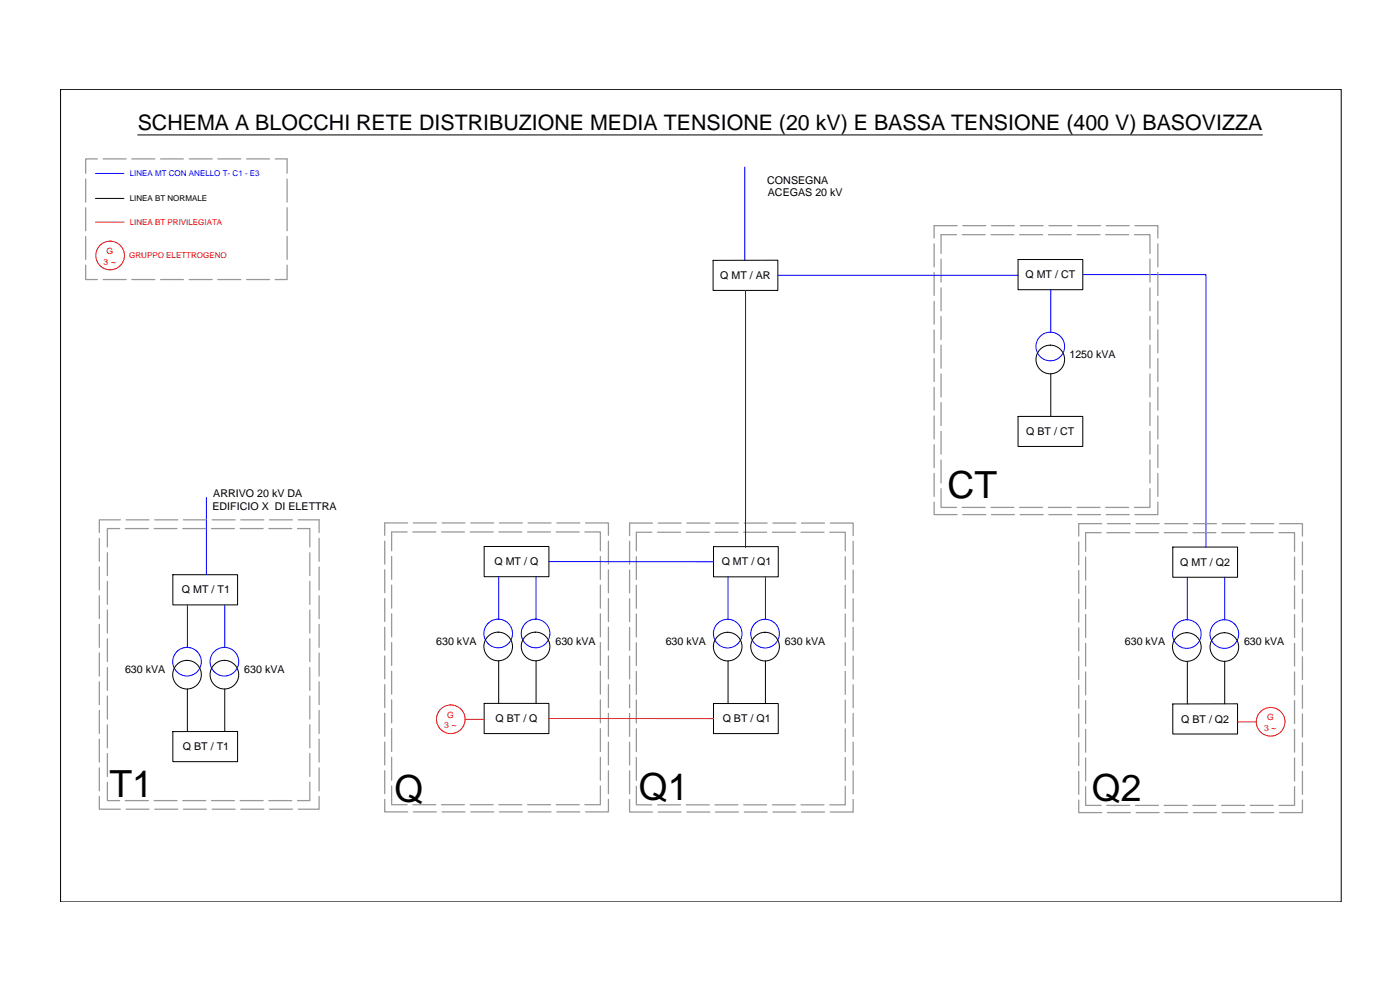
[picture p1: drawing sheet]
<svg xmlns="http://www.w3.org/2000/svg" width="420mm" height="297mm" viewBox="0 0 420 297" stroke-linecap="round" stroke-linejoin="round" font-family="sans-serif">
<!-- layer: Linea MT ANELLO T-C1-E3 -->
<g fill="none" stroke="#00f" stroke-width=".3">
<path d="M28.6 52h8.6M223.5 50.1v28M223.7 87.1v77.1M233.4 82.6h72.1M315.4 86.9v12.8M325 82.4h36.9v81.7M61.9 149.3v23.1M149.7 173v12.8M160.9 173v12.8M164.7 168.5h49.4M218.5 173.1v12.8M229.7 173.1v12.8"/>
<path d="M356.3 173.2v12.8M367.6 173.2v12.8M56.2 181.5v12.8M67.5 181.5v12.8"/>
<circle cx="315.2" cy="104" r="4.3"/>
<circle cx="56.1" cy="198.5" r="4.3"/>
<circle cx="67.3" cy="198.5" r="4.3"/>
<circle cx="149.5" cy="190.1" r="4.3"/>
<circle cx="160.7" cy="190.1" r="4.3"/>
<circle cx="218.4" cy="190.1" r="4.3"/>
<circle cx="229.6" cy="190.1" r="4.3"/>
<circle cx="356.2" cy="190.2" r="4.3"/>
<circle cx="367.4" cy="190.2" r="4.3"/>
</g>
<!-- layer: Linea BT norm -->
<g fill="none" stroke="#000" stroke-width=".3">
<path d="M28.6 59.5h8.6M315.4 112.2v12.7M149.7 198.3v12.7M160.9 198.3v12.7M218.5 198.3v12.8M229.7 198.3v12.8M356.3 198.4v12.8M367.6 198.4v12.8M56.2 206.7v12.8M67.5 206.7v12.8"/>
<circle cx="315.2" cy="107.9" r="4.3"/>
<circle cx="149.5" cy="194" r="4.3"/>
<circle cx="160.7" cy="194" r="4.3"/>
<circle cx="218.4" cy="194" r="4.3"/>
<circle cx="229.6" cy="194" r="4.3"/>
<circle cx="356.2" cy="194.1" r="4.3"/>
<circle cx="367.4" cy="194.1" r="4.3"/>
<circle cx="56.1" cy="202.4" r="4.3"/>
<circle cx="67.3" cy="202.4" r="4.3"/>
</g>
<!-- layer: edifici -->
<path d="M214 78.1h19.4v9h-19.4zM305.5 77.9h19.5v9h-19.5zM305.5 124.9h19.5v9.1h-19.5zM51.9 172.4h19.4v9.1h-19.4zM145.3 164h19.4v9h-19.4zM214.1 164h19.5v9.1h-19.5zM352 164.1h19.4v9.1h-19.4zM51.9 219.5h19.4v9h-19.4zM145.3 211h19.4v9.1h-19.4zM214.1 211.1h19.5v9h-19.5zM352 211.2h19.4v9h-19.4z" fill="none" stroke="#000" stroke-width=".3"/>
<!-- layer: CONFINI -->
<g fill="none" stroke="#989898" stroke-width=".38">
<path d="M25.7 53.7v6.9M29.2 47.7h-3.5v4.3M31 47.7h6.9M39.6 47.7h6.9M48.2 47.7h6.8M56.8 47.7h6.9M65.4 47.7h6.9M74 47.7h6.9M82.6 47.7h3.6v4.3M86.2 53.7v6.9M25.7 79.6v4.3h3.5M25.7 62.3v6.9"/>
<path d="M25.7 71v6.8M86.2 79.6v4.3h-3.6M86.2 62.3v6.9M86.2 71v6.8M280.3 73.2v6.9M282.4 77.7v6.9M287.1 70.4h-4.7v5.6M287.2 67.7h-6.9v3.7M288.8 70.4h6.9M288.9 67.7h6.9M297.4 70.4h6.9M297.6 67.7h6.8"/>
<path d="M306 70.4h6.9M306.2 67.7h6.9M314.6 70.4h6.9M314.8 67.7h6.9M323.2 70.4h6.9M323.4 67.7h6.9M331.8 70.4h6.9M332 67.7h6.9M340.5 70.4h4.6v5.6M340.6 67.7h6.9v3.7M345.1 77.7v6.9M347.5 73.2v6.9"/>
<path d="M31 83.9h6.9M39.6 83.9h6.9M48.2 83.9h6.8M56.8 83.9h6.9M65.4 83.9h6.9M74 83.9h6.9M280.3 81.8v6.9M280.3 90.4v6.9M280.3 99v6.9M282.4 86.4v6.8M282.4 95v6.9M345.1 86.4v6.8"/>
<path d="M345.1 95v6.9M347.5 81.8v6.9M347.5 90.4v6.9M347.5 99v6.9M280.3 107.6v6.9M280.3 116.2v6.9M282.4 103.6v6.9M282.4 112.2v6.9M345.1 103.6v6.9M345.1 112.2v6.9M347.5 107.6v6.9M347.5 116.2v6.9"/>
<path d="M280.3 124.8v6.9M280.3 133.4v6.9M282.4 120.8v6.9M282.4 129.4v6.9M282.4 138v6.9M345.1 120.8v6.9M345.1 129.4v6.9M345.1 138v6.9M347.5 124.8v6.9M347.5 133.4v6.9M35.9 158.6h-3.7v5.5M36.1 156h-6.3v3.8"/>
<path d="M37.6 158.6h6.9M37.9 156h6.8M46.2 158.6h6.9M46.5 156h6.9M54.8 158.6h6.9M55 156h6.9M63.5 158.6h6.8M63.7 156h6.8M72.1 158.6h6.9M72.3 156h6.9M80.7 158.6h6.9M80.9 156h6.9"/>
<path d="M89.3 158.6h3.7v5.5M89.5 156h6.3v3.8M122.2 159.6h-4.7v5.6M122.4 156.9h-6.9v3.7M123.9 159.6h6.9M124.1 156.9h6.9M132.5 159.6h6.9M132.7 156.9h6.8M141.1 159.6h6.9M141.3 156.9h6.9M149.7 159.6h6.9M149.9 156.9h6.9"/>
<path d="M158.3 159.6h6.9M158.5 156.9h6.9M166.9 159.6h6.9M167.1 156.9h6.9M175.5 159.6h4.7v5.6M175.7 156.9h6.9v3.7M195.6 159.7h-4.6v5.6M195.8 156.9h-6.9v3.8M197.4 159.7h6.8M197.5 156.9h6.9M206 159.7h6.9M206.1 156.9h6.9"/>
<path d="M214.6 159.7h6.9M214.7 156.9h6.9M223.2 159.7h6.9M223.4 156.9h6.8M231.8 159.7h6.9M232 156.9h6.9M240.4 159.7h6.9M240.6 156.9h6.9M249 159.7h4.7v5.6M249.2 156.9h6.8v3.8M280.3 150.6v3.8h6.9M280.3 142v6.9"/>
<path d="M282.4 146.6v5.6h4.7M288.8 152.2h6.9M288.9 154.4h6.9M297.4 152.2h6.9M297.6 154.4h6.8M306 152.2h6.9M306.2 154.4h6.9M314.6 152.2h6.9M314.8 154.4h6.9M323.2 152.2h6.9M323.4 154.4h6.9M330.5 159.8h-4.7v5.7"/>
<path d="M330.6 157.1h-6.9v3.7M331.8 152.2h6.9M332 154.4h6.9M332.2 159.8h6.9M332.3 157.1h6.9M340.8 159.8h6.9M341 157.1h6.9M345.1 146.6v5.6h-4.6M347.5 150.6v3.8h-6.9M347.5 142v6.9M349.4 159.8h6.9M349.6 157.1h6.9"/>
<path d="M358 159.8h6.9M358.2 157.1h6.9M366.6 159.8h6.9M366.8 157.1h6.9M375.2 159.8h6.9M375.4 157.1h6.9M383.9 159.8h4.6v5.7M384 157.1h6.9v3.7M29.8 161.5v6.9M29.8 170.1v6.9M29.8 178.7v6.9M32.2 165.8v6.9"/>
<path d="M32.2 174.4v6.9M93 165.8v6.9M93 174.4v6.9M95.8 161.5v6.9M95.8 170.1v6.9M95.8 178.7v6.9M115.5 162.4v6.9M115.5 171v6.9M115.5 179.6v6.9M117.5 167v6.8M117.5 175.6v6.9M180.2 167v6.8"/>
<path d="M180.2 175.6v6.9M182.6 162.4v6.9M182.6 171v6.9M182.6 179.6v6.9M188.9 162.4v6.9M188.9 171v6.9M188.9 179.6v6.9M191 167v6.9M191 175.6v6.9M253.7 167v6.9M253.7 175.6v6.9M256 162.4v6.9"/>
<path d="M256 171v6.9M256 179.6v6.9M323.7 162.6v6.9M323.7 171.2v6.9M323.7 179.8v6.9M325.8 167.1v6.9M325.8 175.8v6.9M388.5 167.1v6.9M388.5 175.8v6.9M390.9 162.6v6.9M390.9 171.2v6.9M390.9 179.8v6.9"/>
<path d="M29.8 187.3v6.9M29.8 195.9v6.9M32.2 183v6.9M32.2 191.7v6.8M93 183v6.9M93 191.7v6.8M95.8 187.3v6.9M95.8 195.9v6.9M115.5 188.2v6.9M115.5 196.8v6.9M117.5 184.2v6.9M117.5 192.8v6.9"/>
<path d="M180.2 184.2v6.9M180.2 192.8v6.9M182.6 188.2v6.9M182.6 196.8v6.9M188.9 188.2v6.9M188.9 196.9v6.8M191 184.2v6.9M191 192.8v6.9M253.7 184.2v6.9M253.7 192.8v6.9M256 188.2v6.9M256 196.9v6.8"/>
<path d="M323.7 188.4v6.9M323.7 197v6.9M325.8 184.4v6.9M325.8 193v6.9M388.5 184.4v6.9M388.5 193v6.9M390.9 188.4v6.9M390.9 197v6.9M29.8 204.6v6.8M29.8 213.2v6.9M32.2 200.3v6.9M32.2 208.8v6.9"/>
<path d="M32.2 217.5v6.9M93 200.3v6.9M93 208.8v6.9M93 217.5v6.9M95.8 204.6v6.8M95.8 213.2v6.9M115.5 205.4v6.9M115.5 214v6.9M117.5 201.4v6.9M117.5 210v6.9M117.5 218.6v6.9M180.2 201.4v6.9"/>
<path d="M180.2 210v6.9M180.2 218.6v6.9M182.6 205.4v6.9M182.6 214v6.9M188.9 205.5v6.9M188.9 214.1v6.9M191 201.4v6.9M191 210v6.9M191 218.7v6.8M253.7 201.4v6.9M253.7 210v6.9M253.7 218.7v6.8"/>
<path d="M256 205.5v6.9M256 214.1v6.9M323.7 205.6v6.9M323.7 214.2v6.9M325.8 201.6v6.9M325.8 210.2v6.9M325.8 218.8v6.9M388.5 201.6v6.9M388.5 210.2v6.9M388.5 218.8v6.9M390.9 205.6v6.9M390.9 214.2v6.9"/>
<path d="M29.8 239v3.8h6.3M29.8 221.8v6.9M29.8 230.4v6.9M32.2 234.7v5.5h3.7M32.2 226.1v6.9M93 234.7v5.5h-3.7M93 226.1v6.9M95.8 239v3.8h-6.3M95.8 221.8v6.9M95.8 230.4v6.9M115.5 239.8v3.8h6.9M115.5 222.6v6.9"/>
<path d="M115.5 231.2v6.9M117.5 235.8v5.6h4.7M117.5 227.2v6.9M180.2 235.8v5.6h-4.7M180.2 227.2v6.9M182.6 239.8v3.8h-6.9M182.6 222.6v6.9M182.6 231.2v6.9M188.9 239.9v3.7h6.9M188.9 222.7v6.8M188.9 231.3v6.9M191 235.9v5.6h4.6"/>
<path d="M191 227.3v6.9M253.7 235.9v5.6h-4.7M253.7 227.3v6.9M256 239.9v3.7h-6.8M256 222.7v6.8M256 231.3v6.9M323.7 222.9v6.8M323.7 231.5v6.9M325.8 236v5.7h4.7M325.8 227.4v6.9M388.5 236v5.7h-4.6M388.5 227.4v6.9"/>
<path d="M390.9 222.9v6.8M390.9 231.5v6.9M37.6 240.2h6.9M37.9 242.8h6.8M46.2 240.2h6.9M46.5 242.8h6.9M54.8 240.2h6.9M55 242.8h6.9M63.5 240.2h6.8M63.7 242.8h6.8M72.1 240.2h6.9M72.3 242.8h6.9"/>
<path d="M80.7 240.2h6.9M80.9 242.8h6.9M123.9 241.4h6.9M124.1 243.6h6.9M132.5 241.4h6.9M132.7 243.6h6.8M141.1 241.4h6.9M141.3 243.6h6.9M149.7 241.4h6.9M149.9 243.6h6.9M158.3 241.4h6.9M158.5 243.6h6.9"/>
<path d="M166.9 241.4h6.9M167.1 243.6h6.9M197.4 241.5h6.8M197.5 243.6h6.9M206 241.5h6.9M206.1 243.6h6.9M214.6 241.5h6.9M214.7 243.6h6.9M223.2 241.5h6.9M223.4 243.6h6.8M231.8 241.5h6.9M232 243.6h6.9"/>
<path d="M240.4 241.5h6.9M240.6 243.6h6.9M323.7 240v3.8h6.9M332.2 241.7h6.9M332.3 243.8h6.9M340.8 241.7h6.9M341 243.8h6.9M349.4 241.7h6.9M349.6 243.8h6.9M358 241.7h6.9M358.2 243.8h6.9M366.6 241.7h6.9"/>
<path d="M366.8 243.8h6.9M375.2 241.7h6.9M375.4 243.8h6.9M390.9 240v3.8h-6.9"/>
</g>
<!-- layer: 0 -->
<path d="M18.2 26.8h384.3v243.8h-384.3z" fill="none" stroke="#000" stroke-width=".3"/>
<!-- layer: testi -->
<path d="M41.3 40.5h337.6" fill="none" stroke="#000" stroke-width=".3"/>
<!-- layer: Linea BT priv -->
<g fill="none" stroke="#f00" stroke-width=".3">
<path d="M28.7 66.6h8.5M139.6 215.8h5.7M164.7 215.6h49.4M371.4 216.6h5.7"/>
<circle cx="33.1" cy="76.7" r="4.3"/>
<circle cx="135.3" cy="215.8" r="4.3"/>
<circle cx="381.3" cy="216.6" r="4.3"/>
</g>
<g font-size="11.2">
<text x="284.4" y="149.3">CT</text>
<text x="32.8" y="239.1">T1</text>
<text x="118.4" y="240.5">Q</text>
<text x="191.7" y="240">Q1</text>
<text x="327.6" y="240.2">Q2</text>
</g>
<text font-size="6.4" x="41.3" y="39.1">SCHEMA A BLOCCHI RETE DISTRIBUZIONE MEDIA TENSIONE (20 kV) E BASSA TENSIONE (400 V) BASOVIZZA</text>
<g font-size="3.2">
<text x="230.3" y="55.1">CONSEGNA</text>
<text x="230.4" y="58.9">ACEGAS 20 kV</text>
<text x="216.1" y="83.7">Q MT / AR</text>
<text x="307.7" y="83.5">Q MT / CT</text>
<text x="320.9" y="107.3">1250 kVA</text>
<text x="308" y="130.5">Q BT / CT</text>
<text x="64" y="149.2">ARRIVO 20 kV DA</text>
<text x="63.8" y="153">EDIFICIO X DI ELETTRA</text>
<text x="148.4" y="169.6">Q MT / Q</text>
<text x="216.6" y="169.6">Q MT / Q1</text>
<text x="354.2" y="169.8">Q MT / Q2</text>
<text x="54.6" y="178.1">Q MT / T1</text>
<text x="130.9" y="193.5">630 kVA</text>
<text x="166.7" y="193.4">630 kVA</text>
<text x="199.8" y="193.5">630 kVA</text>
<text x="235.6" y="193.5">630 kVA</text>
<text x="337.6" y="193.6">630 kVA</text>
<text x="373.4" y="193.6">630 kVA</text>
<text x="37.5" y="201.9">630 kVA</text>
<text x="73.3" y="201.9">630 kVA</text>
<text x="148.7" y="216.6">Q BT / Q</text>
<text x="216.9" y="216.7">Q BT / Q1</text>
<text x="354.5" y="216.8">Q BT / Q2</text>
<text x="54.9" y="225.1">Q BT / T1</text>
</g>
<g font-size="2.6" fill="#f00">
<text x="32" y="76.1">G</text>
<text x="31.1" y="79.4">3 ~</text>
<text x="134.2" y="215.3">G</text>
<text x="133.3" y="218.5">3 ~</text>
<text x="379.4" y="219.3">3 ~</text>
<text x="380.3" y="216">G</text>
</g>
<text font-size="2.4" fill="#00f" x="38.9" y="52.9">LINEA MT CON ANELLO T- C1 - E3</text>
<text font-size="2.4" x="38.9" y="60.4">LINEA BT NORMALE</text>
<g font-size="2.4" fill="#f00">
<text x="38.9" y="67.5">LINEA BT PRIVILEGIATA</text>
<text x="38.8" y="77.5">GRUPPO ELETTROGENO</text>
</g>
</svg>
